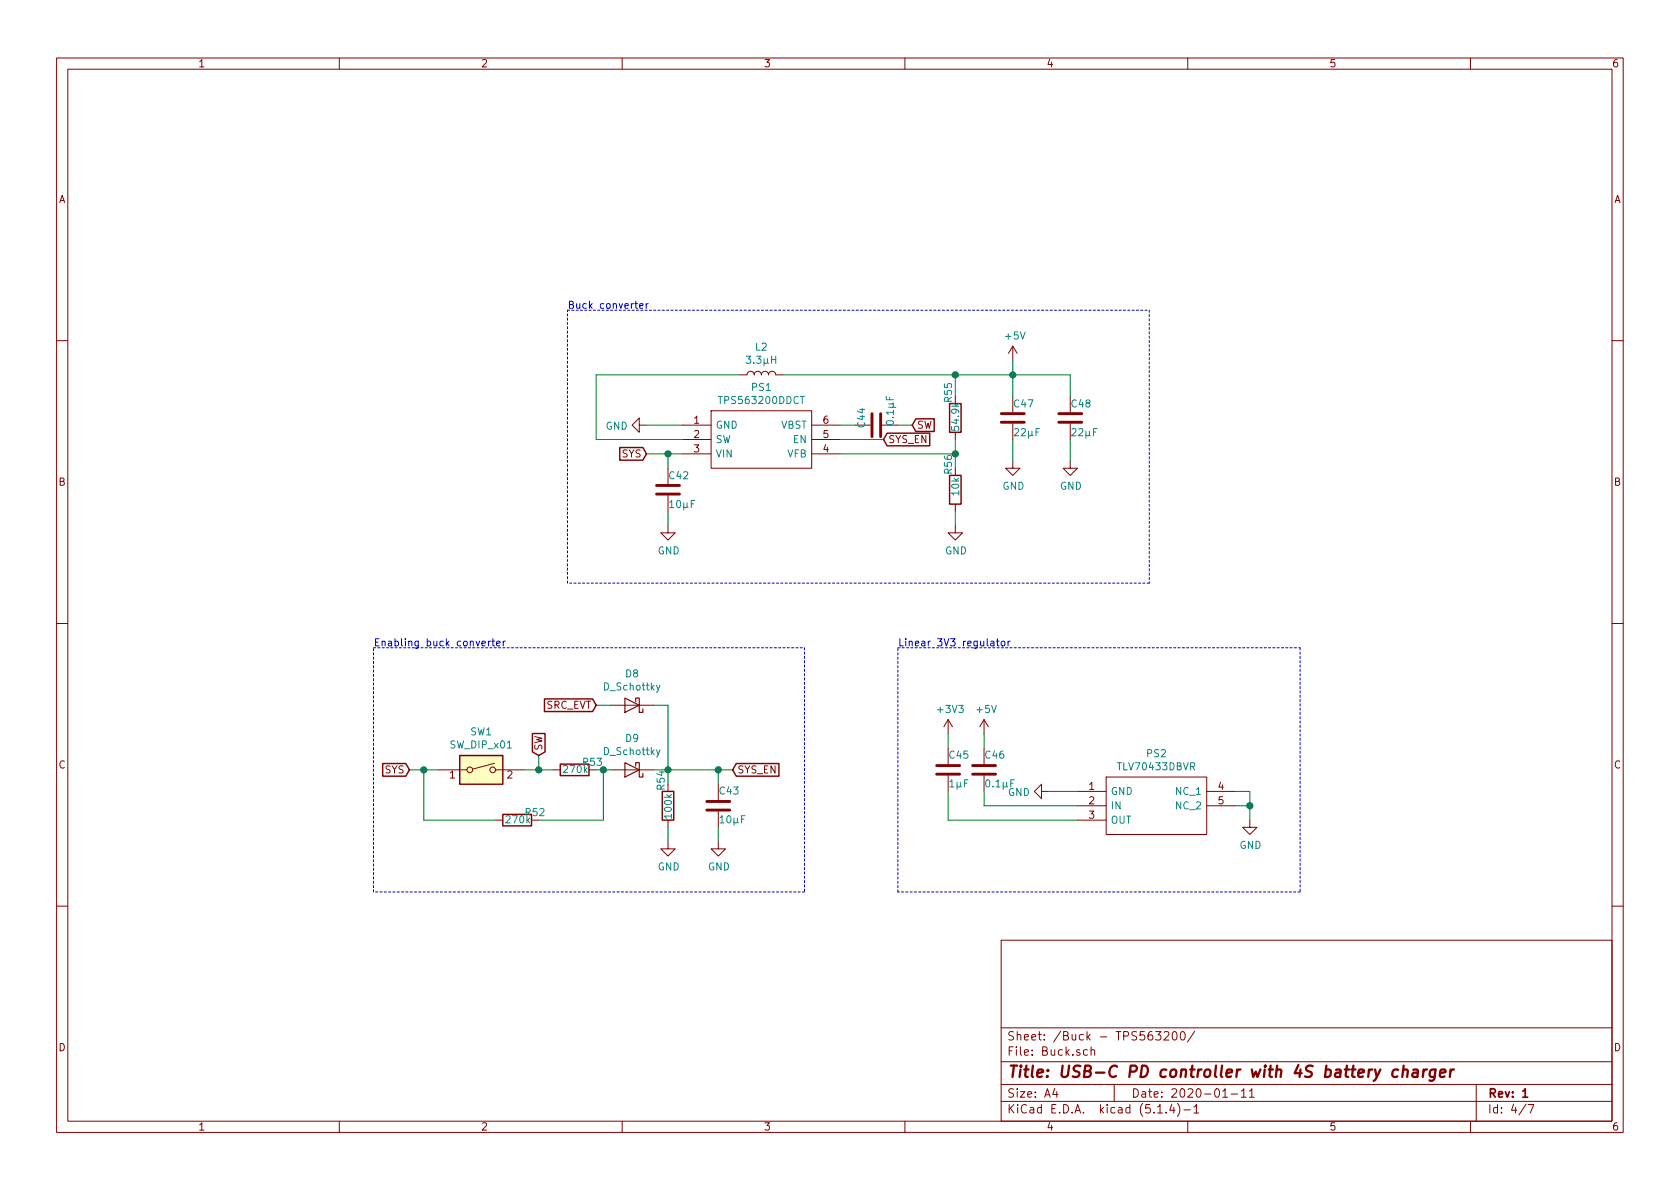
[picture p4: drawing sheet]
EESchema Schematic File Version 4
LIBS:Powerbank-cache
EELAYER 30 0
EELAYER END
$Descr A4 11693 8268
encoding utf-8
Sheet 4 7
Title "USB-C PD controller with 4S battery charger"
Date "2020-01-11"
Rev "1"
Comp ""
Comment1 ""
Comment2 ""
Comment3 ""
Comment4 ""
$EndDescr
$Comp
L Powerbank:TPS563200DDCT PS1
U 1 1
P 4750 2950
F 0 "PS1" H 5300 3215 50  0000 C CNN
F 1 "TPS563200DDCT" H 5300 3124 50  0000 C CNN
F 2 "Powerbank:SOT95P280X110-6N" H 5700 3050 50  0001 L CNN
F 3 "http://www.ti.com/lit/gpn/tps563200" H 5700 2950 50  0001 L CNN
F 4 "Texas Instruments, TPS563200DDCT DC-DC Converter 2A Adjustable, 0.76  7 V, 6-Pin SOT-23" H 5700 2850 50  0001 L CNN "Description"
F 5 "1.1" H 5700 2750 50  0001 L CNN "Height"
F 6 "595-TPS563200DDCT" H 5700 2650 50  0001 L CNN "Mouser Part Number"
F 7 "https://www.mouser.com/Search/Refine.aspx?Keyword=595-TPS563200DDCT" H 5700 2550 50  0001 L CNN "Mouser Price/Stock"
F 8 "Texas Instruments" H 5700 2450 50  0001 L CNN "Manufacturer_Name"
F 9 "TPS563200DDCT" H 5700 2350 50  0001 L CNN "Manufacturer_Part_Number"
	1    4750 2950
	1    0    0    -1  
$EndComp
Text GLabel 4500 3150 0    50   Input ~ 0
SYS
Wire Wire Line
	4500 3150 4650 3150
$Comp
L Device:C C42
U 1 1
P 4650 3400
F 0 "C42" H 4650 3500 50  0000 L CNN
F 1 "10µF" H 4650 3300 50  0000 L CNN
F 2 "Capacitor_SMD:C_0603_1608Metric" H 4688 3250 50  0001 C CNN
F 3 "~" H 4650 3400 50  0001 C CNN
	1    4650 3400
	1    0    0    -1  
$EndComp
Wire Wire Line
	4650 3250 4650 3150
Connection ~ 4650 3150
Wire Wire Line
	4650 3150 4750 3150
$Comp
L power:GND #PWR0152
U 1 1
P 4650 3650
F 0 "#PWR0152" H 4650 3400 50  0001 C CNN
F 1 "GND" H 4655 3477 50  0000 C CNN
F 2 "" H 4650 3650 50  0001 C CNN
F 3 "" H 4650 3650 50  0001 C CNN
	1    4650 3650
	1    0    0    -1  
$EndComp
Wire Wire Line
	4650 3650 4650 3550
$Comp
L power:GND #PWR0153
U 1 1
P 4500 2950
F 0 "#PWR0153" H 4500 2700 50  0001 C CNN
F 1 "GND" V 4505 2822 50  0000 R CNN
F 2 "" H 4500 2950 50  0001 C CNN
F 3 "" H 4500 2950 50  0001 C CNN
	1    4500 2950
	0    1    1    0   
$EndComp
Wire Wire Line
	4750 2950 4500 2950
Text GLabel 6150 3050 2    50   Input ~ 0
SYS_EN
Wire Wire Line
	6150 3050 5850 3050
$Comp
L Device:C C44
U 1 1
P 6100 2950
F 0 "C44" H 6050 2850 50  0000 C CNN
F 1 "0.1µF" H 6000 3050 50  0000 C CNN
F 2 "Capacitor_SMD:C_0603_1608Metric" H 6138 2800 50  0001 C CNN
F 3 "~" H 6100 2950 50  0001 C CNN
	1    6100 2950
	0    1    1    0   
$EndComp
Wire Wire Line
	5950 2950 5850 2950
Text GLabel 6350 2950 2    50   Input ~ 0
SW
Wire Wire Line
	6350 2950 6250 2950
Wire Wire Line
	4150 3050 4150 2600
Wire Wire Line
	4150 3050 4750 3050
$Comp
L Device:L L2
U 1 1
P 5300 2600
F 0 "L2" V 5490 2600 50  0000 C CNN
F 1 "3.3µH" V 5399 2600 50  0000 C CNN
F 2 "Powerbank:WE_Inductor_8070_7443340330" H 5300 2600 50  0001 C CNN
F 3 "~" H 5300 2600 50  0001 C CNN
	1    5300 2600
	0    -1   -1   0   
$EndComp
$Comp
L Device:R R55
U 1 1
P 6650 2900
F 0 "R55" V 6600 3000 50  0000 L CNN
F 1 "54.9k" V 6650 2800 50  0000 L CNN
F 2 "Resistor_SMD:R_0603_1608Metric" V 6580 2900 50  0001 C CNN
F 3 "~" H 6650 2900 50  0001 C CNN
	1    6650 2900
	1    0    0    -1  
$EndComp
$Comp
L Device:R R56
U 1 1
P 6650 3400
F 0 "R56" V 6600 3500 50  0000 L CNN
F 1 "10k" V 6650 3350 50  0000 L CNN
F 2 "Resistor_SMD:R_0603_1608Metric" V 6580 3400 50  0001 C CNN
F 3 "~" H 6650 3400 50  0001 C CNN
	1    6650 3400
	1    0    0    -1  
$EndComp
Wire Wire Line
	5850 3150 6650 3150
Wire Wire Line
	6650 3150 6650 3050
Wire Wire Line
	6650 3150 6650 3250
Connection ~ 6650 3150
$Comp
L power:GND #PWR0154
U 1 1
P 6650 3650
F 0 "#PWR0154" H 6650 3400 50  0001 C CNN
F 1 "GND" H 6655 3477 50  0000 C CNN
F 2 "" H 6650 3650 50  0001 C CNN
F 3 "" H 6650 3650 50  0001 C CNN
	1    6650 3650
	1    0    0    -1  
$EndComp
Wire Wire Line
	6650 3650 6650 3550
Wire Wire Line
	6650 2750 6650 2600
Connection ~ 6650 2600
Wire Wire Line
	5150 2600 4150 2600
Wire Wire Line
	5450 2600 6650 2600
$Comp
L Device:C C47
U 1 1
P 7050 2900
F 0 "C47" H 7050 3000 50  0000 L CNN
F 1 "22µF" H 7050 2800 50  0000 L CNN
F 2 "Capacitor_SMD:C_0805_2012Metric" H 7088 2750 50  0001 C CNN
F 3 "~" H 7050 2900 50  0001 C CNN
	1    7050 2900
	1    0    0    -1  
$EndComp
$Comp
L Device:C C48
U 1 1
P 7450 2900
F 0 "C48" H 7450 3000 50  0000 L CNN
F 1 "22µF" H 7450 2800 50  0000 L CNN
F 2 "Capacitor_SMD:C_0805_2012Metric" H 7488 2750 50  0001 C CNN
F 3 "~" H 7450 2900 50  0001 C CNN
	1    7450 2900
	1    0    0    -1  
$EndComp
$Comp
L power:GND #PWR0155
U 1 1
P 7050 3200
F 0 "#PWR0155" H 7050 2950 50  0001 C CNN
F 1 "GND" H 7055 3027 50  0000 C CNN
F 2 "" H 7050 3200 50  0001 C CNN
F 3 "" H 7050 3200 50  0001 C CNN
	1    7050 3200
	1    0    0    -1  
$EndComp
$Comp
L power:GND #PWR0156
U 1 1
P 7450 3200
F 0 "#PWR0156" H 7450 2950 50  0001 C CNN
F 1 "GND" H 7455 3027 50  0000 C CNN
F 2 "" H 7450 3200 50  0001 C CNN
F 3 "" H 7450 3200 50  0001 C CNN
	1    7450 3200
	1    0    0    -1  
$EndComp
Wire Wire Line
	7050 3200 7050 3050
Wire Wire Line
	7450 3050 7450 3200
Wire Wire Line
	6650 2600 7050 2600
Wire Wire Line
	7450 2600 7450 2750
Wire Wire Line
	7050 2600 7050 2750
Connection ~ 7050 2600
Wire Wire Line
	7050 2600 7450 2600
$Comp
L power:+5V #PWR0157
U 1 1
P 7050 2500
F 0 "#PWR0157" H 7050 2350 50  0001 C CNN
F 1 "+5V" H 7065 2673 50  0000 C CNN
F 2 "" H 7050 2500 50  0001 C CNN
F 3 "" H 7050 2500 50  0001 C CNN
	1    7050 2500
	1    0    0    -1  
$EndComp
Wire Wire Line
	7050 2500 7050 2600
$Comp
L Device:D_Schottky D8
U 1 1
P 4400 4900
F 0 "D8" H 4400 4684 50  0000 C CNN
F 1 "D_Schottky" H 4400 4775 50  0000 C CNN
F 2 "Diode_SMD:D_SOD-523" H 4400 4900 50  0001 C CNN
F 3 "~" H 4400 4900 50  0001 C CNN
	1    4400 4900
	-1   0    0    1   
$EndComp
$Comp
L Device:D_Schottky D9
U 1 1
P 4400 5350
F 0 "D9" H 4400 5134 50  0000 C CNN
F 1 "D_Schottky" H 4400 5225 50  0000 C CNN
F 2 "Diode_SMD:D_SOD-523" H 4400 5350 50  0001 C CNN
F 3 "~" H 4400 5350 50  0001 C CNN
	1    4400 5350
	-1   0    0    1   
$EndComp
$Comp
L Device:C C43
U 1 1
P 5000 5600
F 0 "C43" H 5000 5500 50  0000 R CNN
F 1 "10µF" H 5000 5700 50  0000 R CNN
F 2 "Capacitor_SMD:C_0603_1608Metric" H 5038 5450 50  0001 C CNN
F 3 "~" H 5000 5600 50  0001 C CNN
	1    5000 5600
	-1   0    0    1   
$EndComp
$Comp
L Device:R R54
U 1 1
P 4650 5600
F 0 "R54" V 4600 5700 50  0000 L CNN
F 1 "100k" V 4650 5500 50  0000 L CNN
F 2 "Resistor_SMD:R_0603_1608Metric" V 4580 5600 50  0001 C CNN
F 3 "~" H 4650 5600 50  0001 C CNN
	1    4650 5600
	1    0    0    -1  
$EndComp
Text GLabel 5100 5350 2    50   Input ~ 0
SYS_EN
Wire Wire Line
	5100 5350 5000 5350
Wire Wire Line
	4650 5450 4650 5350
Connection ~ 4650 5350
Wire Wire Line
	4650 5350 4550 5350
Wire Wire Line
	5000 5450 5000 5350
Connection ~ 5000 5350
Wire Wire Line
	5000 5350 4650 5350
Wire Wire Line
	4650 5750 4650 5850
Wire Wire Line
	5000 5750 5000 5850
Wire Wire Line
	4550 4900 4650 4900
Wire Wire Line
	4650 4900 4650 5350
Text GLabel 4150 4900 0    50   Input ~ 0
SRC_EVT
Text GLabel 3750 5250 1    50   Input ~ 0
SW
Wire Wire Line
	4150 5350 4200 5350
$Comp
L Device:R R53
U 1 1
P 4000 5350
F 0 "R53" V 4050 5150 50  0000 L CNN
F 1 "270k" V 4000 5250 50  0000 L CNN
F 2 "Resistor_SMD:R_0603_1608Metric" V 3930 5350 50  0001 C CNN
F 3 "~" H 4000 5350 50  0001 C CNN
	1    4000 5350
	0    -1   -1   0   
$EndComp
Wire Wire Line
	3850 5350 3750 5350
Wire Wire Line
	3750 5350 3750 5250
$Comp
L Switch:SW_DIP_x01 SW1
U 1 1
P 3350 5350
F 0 "SW1" H 3350 5617 50  0000 C CNN
F 1 "SW_DIP_x01" H 3350 5526 50  0000 C CNN
F 2 "Powerbank:SW_B3U-3000P" H 3350 5350 50  0001 C CNN
F 3 "~" H 3350 5350 50  0001 C CNN
	1    3350 5350
	1    0    0    -1  
$EndComp
Wire Wire Line
	3650 5350 3750 5350
Connection ~ 3750 5350
$Comp
L Device:R R52
U 1 1
P 3600 5700
F 0 "R52" V 3650 5500 50  0000 L CNN
F 1 "270k" V 3600 5600 50  0000 L CNN
F 2 "Resistor_SMD:R_0603_1608Metric" V 3530 5700 50  0001 C CNN
F 3 "~" H 3600 5700 50  0001 C CNN
	1    3600 5700
	0    -1   -1   0   
$EndComp
Wire Wire Line
	4200 5700 4200 5350
Connection ~ 4200 5350
Wire Wire Line
	4200 5350 4250 5350
Wire Wire Line
	2950 5700 2950 5350
Wire Wire Line
	2950 5350 3050 5350
Wire Wire Line
	2950 5350 2850 5350
Connection ~ 2950 5350
Text GLabel 2850 5350 0    50   Input ~ 0
SYS
$Comp
L power:GND #PWR0158
U 1 1
P 4650 5850
F 0 "#PWR0158" H 4650 5600 50  0001 C CNN
F 1 "GND" H 4655 5677 50  0000 C CNN
F 2 "" H 4650 5850 50  0001 C CNN
F 3 "" H 4650 5850 50  0001 C CNN
	1    4650 5850
	1    0    0    -1  
$EndComp
$Comp
L power:GND #PWR0159
U 1 1
P 5000 5850
F 0 "#PWR0159" H 5000 5600 50  0001 C CNN
F 1 "GND" H 5005 5677 50  0000 C CNN
F 2 "" H 5000 5850 50  0001 C CNN
F 3 "" H 5000 5850 50  0001 C CNN
	1    5000 5850
	1    0    0    -1  
$EndComp
Wire Wire Line
	3750 5700 4200 5700
Wire Wire Line
	3450 5700 2950 5700
Wire Wire Line
	4250 4900 4150 4900
Wire Notes Line
	2600 4500 5600 4500
Wire Notes Line
	5600 4500 5600 6200
Wire Notes Line
	5600 6200 2600 6200
Wire Notes Line
	2600 6200 2600 4500
Text Notes 2600 4500 0    50   ~ 0
Enabling buck converter 
Wire Notes Line
	8000 4050 3950 4050
Wire Notes Line
	3950 4050 3950 2150
Wire Notes Line
	3950 2150 8000 2150
Wire Notes Line
	8000 2150 8000 4050
Text Notes 3950 2150 0    50   ~ 0
Buck converter
$Comp
L Powerbank:TLV70433DBVR PS?
U 1 1
P 7500 5500
AR Path="/5E0D16A0/5EA14ADF" Ref="PS?"  Part="1" 
AR Path="/5E0D0913/5EA14ADF" Ref="PS2"  Part="1" 
F 0 "PS2" H 8050 5765 50  0000 C CNN
F 1 "TLV70433DBVR" H 8050 5674 50  0000 C CNN
F 2 "Powerbank:SOT95P280X145-5N" H 8450 5600 50  0001 L CNN
F 3 "http://www.ti.com/lit/gpn/tlv704" H 8450 5500 50  0001 L CNN
F 4 "24V Input Voltage, 150mA, Ultra-Low-Iq Low-Dropout (LDO) Regulators" H 8450 5400 50  0001 L CNN "Description"
F 5 "1.45" H 8450 5300 50  0001 L CNN "Height"
F 6 "595-TLV70433DBVR" H 8450 5200 50  0001 L CNN "Mouser Part Number"
F 7 "https://www.mouser.com/Search/Refine.aspx?Keyword=595-TLV70433DBVR" H 8450 5100 50  0001 L CNN "Mouser Price/Stock"
F 8 "Texas Instruments" H 8450 5000 50  0001 L CNN "Manufacturer_Name"
F 9 "TLV70433DBVR" H 8450 4900 50  0001 L CNN "Manufacturer_Part_Number"
	1    7500 5500
	1    0    0    -1  
$EndComp
$Comp
L power:GND #PWR0160
U 1 1
P 7300 5500
AR Path="/5E0D0913/5EA14AE5" Ref="#PWR0160"  Part="1" 
AR Path="/5E0D16A0/5EA14AE5" Ref="#PWR?"  Part="1" 
F 0 "#PWR0160" H 7300 5250 50  0001 C CNN
F 1 "GND" V 7305 5372 50  0000 R CNN
F 2 "" H 7300 5500 50  0001 C CNN
F 3 "" H 7300 5500 50  0001 C CNN
	1    7300 5500
	0    1    1    0   
$EndComp
Wire Wire Line
	7500 5500 7300 5500
Wire Wire Line
	8600 5500 8700 5500
Wire Wire Line
	8700 5500 8700 5600
Wire Wire Line
	8700 5600 8600 5600
Wire Wire Line
	8700 5600 8700 5700
Connection ~ 8700 5600
$Comp
L power:GND #PWR0161
U 1 1
P 8700 5700
AR Path="/5E0D0913/5EA14AF1" Ref="#PWR0161"  Part="1" 
AR Path="/5E0D16A0/5EA14AF1" Ref="#PWR?"  Part="1" 
F 0 "#PWR0161" H 8700 5450 50  0001 C CNN
F 1 "GND" H 8705 5527 50  0000 C CNN
F 2 "" H 8700 5700 50  0001 C CNN
F 3 "" H 8700 5700 50  0001 C CNN
	1    8700 5700
	1    0    0    -1  
$EndComp
$Comp
L power:+3V3 #PWR0162
U 1 1
P 6600 5100
AR Path="/5E0D0913/5EA14AF7" Ref="#PWR0162"  Part="1" 
AR Path="/5E0D16A0/5EA14AF7" Ref="#PWR?"  Part="1" 
F 0 "#PWR0162" H 6600 4950 50  0001 C CNN
F 1 "+3V3" H 6615 5273 50  0000 C CNN
F 2 "" H 6600 5100 50  0001 C CNN
F 3 "" H 6600 5100 50  0001 C CNN
	1    6600 5100
	1    0    0    -1  
$EndComp
$Comp
L power:+5V #PWR?
U 1 1
P 6850 5100
AR Path="/5E0D16A0/5EA14AFD" Ref="#PWR?"  Part="1" 
AR Path="/5E0D0913/5EA14AFD" Ref="#PWR0163"  Part="1" 
F 0 "#PWR0163" H 6850 4950 50  0001 C CNN
F 1 "+5V" H 6865 5273 50  0000 C CNN
F 2 "" H 6850 5100 50  0001 C CNN
F 3 "" H 6850 5100 50  0001 C CNN
	1    6850 5100
	1    0    0    -1  
$EndComp
$Comp
L Device:C C46
U 1 1
P 6850 5350
AR Path="/5E0D0913/5EA14B03" Ref="C46"  Part="1" 
AR Path="/5E0D16A0/5EA14B03" Ref="C?"  Part="1" 
F 0 "C46" H 6850 5250 50  0000 R CNN
F 1 "0.1µF" H 6850 5450 50  0000 R CNN
F 2 "Capacitor_SMD:C_0603_1608Metric" H 6888 5200 50  0001 C CNN
F 3 "~" H 6850 5350 50  0001 C CNN
	1    6850 5350
	-1   0    0    1   
$EndComp
Wire Wire Line
	6850 5100 6850 5200
Wire Wire Line
	6850 5500 6850 5600
Wire Wire Line
	6850 5600 7500 5600
$Comp
L Device:C C45
U 1 1
P 6600 5350
AR Path="/5E0D0913/5EA14B0C" Ref="C45"  Part="1" 
AR Path="/5E0D16A0/5EA14B0C" Ref="C?"  Part="1" 
F 0 "C45" H 6600 5250 50  0000 R CNN
F 1 "1µF" H 6600 5450 50  0000 R CNN
F 2 "Capacitor_SMD:C_0603_1608Metric" H 6638 5200 50  0001 C CNN
F 3 "~" H 6600 5350 50  0001 C CNN
	1    6600 5350
	-1   0    0    1   
$EndComp
Wire Wire Line
	6600 5200 6600 5100
Wire Wire Line
	6600 5500 6600 5700
Wire Wire Line
	6600 5700 7500 5700
Wire Notes Line
	6250 6200 6250 4500
Wire Notes Line
	6250 4500 9050 4500
Wire Notes Line
	9050 4500 9050 6200
Wire Notes Line
	9050 6200 6250 6200
Text Notes 6250 4500 0    50   ~ 0
Linear 3V3 regulator
$EndSCHEMATC
